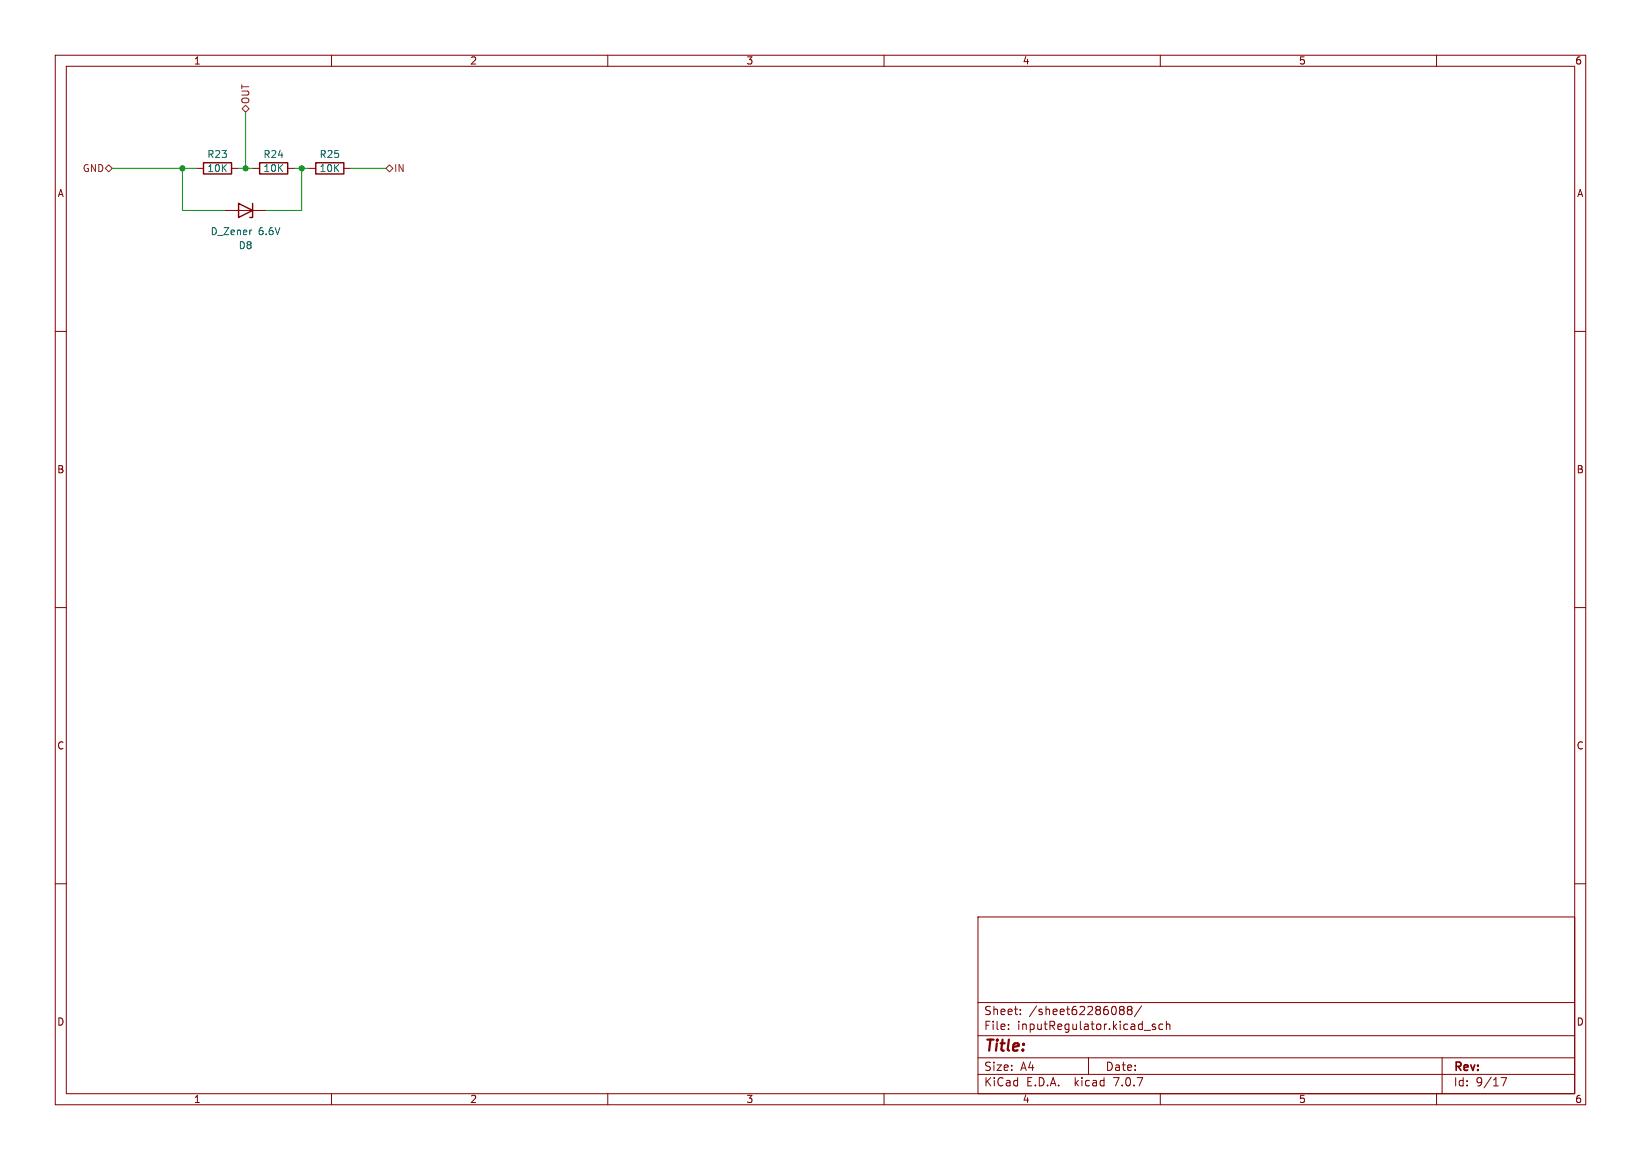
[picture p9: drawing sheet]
<svg xmlns="http://www.w3.org/2000/svg" width="297mm" height="210mm" viewBox="0 0 297 210" stroke-linecap="round" stroke-linejoin="round" font-family="sans-serif">
<g fill="none" stroke="#840000" stroke-width=".18">
<path d="M10 10h277v190h-277zM12 12h273v186h-273zM60 10v2M110 10v2M160 10v2M210 10v2M260 10v2M35.6 30.5h1.2M40.6 38.1h7.7M41.9 30.5h1.3M45.7 30.5h1.3M52.1 30.5h1.2"/>
<path d="M55.9 30.5h1.2M62.2 30.5h1.3M10 60h2M285 60h2M10 110h2M285 110h2M10 160h2M285 160h2M177 166h108v32h-108zM60 198v2M110 198v2M160 198v2"/>
<path d="M177 194.5h108M177 191.5h108M177 187.5h108M177 181.5h108M182.5 186.3v.1M182.5 185.5v.1M184.7 183.6v.1M184.7 182.8v.1M197 191.5v3M202.9 182.8l-.3-.2 .3-.4h.3l.3 .3-.3 .3M202.9 182.8l-.3 .3 .1 .5 .2 .1h.3l.3-.3-.1-.4-.2-.2M202.9 182.8h.3"/>
<path d="M204.3 182.8l-.3-.2 .3-.4 .4 .1 .2 .2-.3 .3M204.3 182.8h.3M204.3 182.8l-.3 .3 .1 .5 .2 .1 .4-.1 .2-.2-.1-.4-.2-.2M206.6 182.1l-1.3 2M207.1 186.5h1.1M209.1 185.5l-.4-.1-.2 .2 .1 .2 .5 .2v.3h-.6M210 198v2M210.5 185.5l-.5-.1-.3 .3v.4l.2 .2h.6M211.1 185.5l.2-.1 .4 .1v.9M211.1 184.9v1.5M260 198v2M261 191.5v6.5"/>
<path d="M271.7 195.1h1l-.7 1.5"/>
</g>
<path d="M36.8 29.5h5.1v2h-5.1zM43.2 36.8l2.5 1.3-2.5 1.3zM45.7 36.8v2.6h-.5M47 29.5h5.1v2h-5.1zM57.1 29.5h5.1v2h-5.1z" fill="none" stroke="#840000" stroke-width=".25"/>
<path d="M45.4 41.6h.2" fill="none" stroke="#006464" stroke-width=".18"/>
<path d="M43.8 19.7l.6-.6 .7 .6-.7 .6zM19 30.5l.7-.7 .6 .7-.6 .6zM69.8 30.5l.7-.7 .6 .7-.6 .6z" fill="none" stroke="#725600" stroke-width=".18"/>
<path d="M20.3 30.5h15.3M33 30.5v7.6h7.6M43.2 30.5h2.5M44.4 20.3v10.2M53.3 30.5h2.6M54.6 30.5v7.6h-6.3M63.5 30.5h6.3" fill="none" stroke="#009600" stroke-width=".18"/>
<g fill="#009600" stroke="#009600" stroke-width=".18">
<circle cx="33" cy="30.5" r=".46"/>
<circle cx="44.4" cy="30.5" r=".46"/>
<circle cx="54.6" cy="30.5" r=".46"/>
</g>
<text font-size="2.8" fill="#840000" x="178" y="190.9">Title:</text>
<g font-size="2.1" fill="#840000">
<text x="178" y="184">Sheet:</text>
<text x="186.2" y="184">/sheet62286088/</text>
<text x="178" y="186.7">File:</text>
<text x="184.1" y="186.7">inputRegulator.kicad_sch</text>
<text x="178" y="196.9">KiCad</text>
<text x="178" y="194.1">Size:</text>
<text x="184.7" y="194.1">A4</text>
<text x="185.7" y="196.9">E.D.A.</text>
<text x="194.6" y="196.9">kicad</text>
<text x="200" y="194.1">Date:</text>
<text x="201.8" y="196.9">7.0.7</text>
<text x="263" y="194.3">Rev:</text>
<text x="263" y="196.9">Id:</text>
<text x="267.1" y="196.9">9/17</text>
</g>
<g font-size="1.8" fill="#840000">
<text x="35" y="11.9">1</text>
<text x="85" y="11.9">2</text>
<text x="135" y="11.9">3</text>
<text x="185" y="11.9">4</text>
<text x="235" y="11.9">5</text>
<text x="285" y="11.9">6</text>
<text x="10.3" y="35.9">A</text>
<text x="285.3" y="35.9">A</text>
<text x="10.3" y="85.9">B</text>
<text x="285.3" y="85.9">B</text>
<text x="10.3" y="135.9">C</text>
<text x="285.3" y="135.9">C</text>
<text x="10.3" y="185.9">D</text>
<text x="285.3" y="185.9">D</text>
<text x="35" y="199.9">1</text>
<text x="85" y="199.9">2</text>
<text x="135" y="199.9">3</text>
<text x="185" y="199.9">4</text>
<text x="235" y="199.9">5</text>
<text x="285" y="199.9">6</text>
</g>
<g font-size="1.8" fill="#725600">
<text x="45.3" y="18.9" transform="rotate(-90 45.3 18.9)">OUT</text>
<text x="14.9" y="31.3">GND</text>
<text x="71.2" y="31.3">IN</text>
</g>
<g font-size="1.8" fill="#006464">
<text x="37.4" y="28.8">R23</text>
<text x="47.6" y="28.8">R24</text>
<text x="57.7" y="28.8">R25</text>
<text x="37.4" y="31.3">10K</text>
<text x="47.6" y="31.3">10K</text>
<text x="57.7" y="31.3">10K</text>
<text x="38" y="42.8">D_Zener</text>
<text x="43.1" y="45.3">D8</text>
<text x="46.8" y="42.8">6.6V</text>
</g>
</svg>
